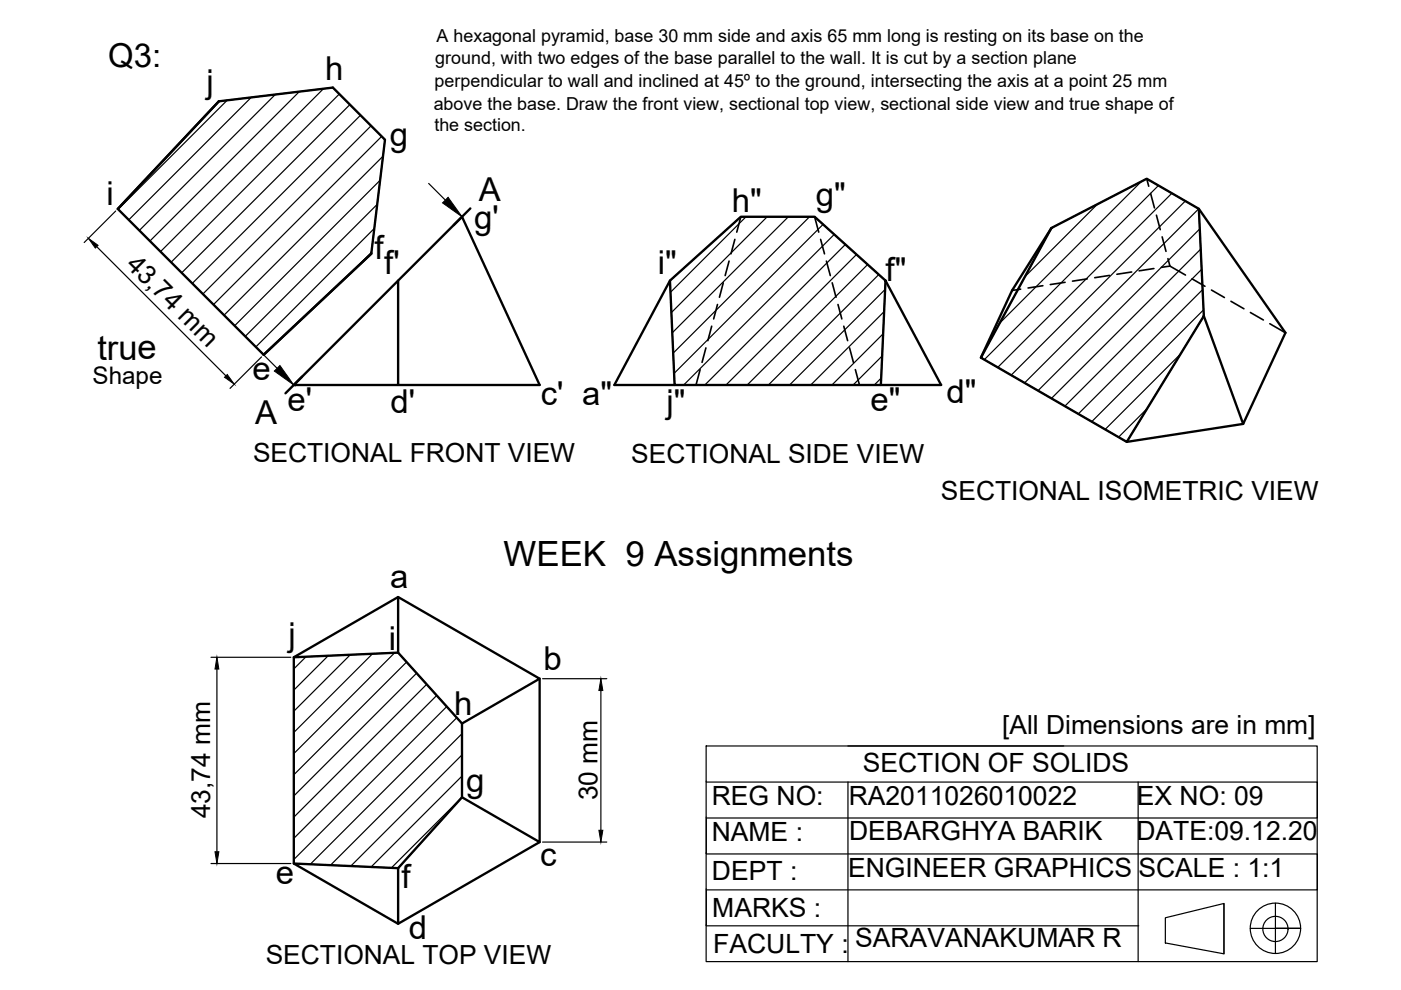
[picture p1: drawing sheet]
<svg xmlns="http://www.w3.org/2000/svg" width="297mm" height="210mm" viewBox="0 0 297 210" stroke-linecap="round" stroke-linejoin="round" font-family="sans-serif">
<!-- layer: MD_Visible -->
<g fill="none" stroke="#000" stroke-width=".5">
<path d="M46.4 21.5l24.2-2.9 11 11-2.9 24.2-22.8 21.4M46.4 21.5l-21.4 22.8M25 44.3l30.9 30.9M78.7 53.8l-22.8 21.4M84.4 59.5v22.1h30l-16.4-35.6-35.7 35.6h22.1M142 59.5l15.1-13.5h15.6l15 13.5-.9 22.1h-43.8zM142 59.5l-11.7 22.1h12.7M187.7 59.5l11.8 22.1h-12.7M222.9 48.3l20.2-10.4 11.1 6.4 1 22.7-16.3 26.7-30.9-17.9zM222.9 48.3l-8.3 13.3-6.6 14.2M254.2 44.3l18.3 26.3-8.9 19.3-8.4-22.9M263.6 89.9l-24.7 3.8"/>
<path d="M62.3 139.4l22.1-1 13.6 15v15.6l-13.6 15.1-22.1-1zM84.4 138.4v-11.8l30 17.3-16.4 9.5M84.4 126.6l-22.1 12.8M114.4 143.9v34.6l-16.4-9.5M114.4 178.5l-30 17.4v-11.8M62.3 183.1l22.1 12.8"/>
</g>
<!-- layer: MD_Hidden -->
<g fill="none" stroke="#000" stroke-width=".35">
<path d="M243.1 37.9l.5 1.6M153.3 60l-.8 3M154.6 55.4l-.8 3M155.8 50.8l-.8 3M157.1 46l-.9 3.2M172.7 46l.9 3.2M174 50.8l.8 3M175.2 55.4l.8 3M176.4 60l.9 3M225.8 59.9l-3.1 .4M230.5 59.1l-3.1 .5M235.2 58.4l-3.1 .5"/>
<path d="M239.9 57.7l-3.1 .5M244 41l.8 3.1M244.7 56.9l-3.2 .5M245.2 45.6l.8 3.1M246.4 50.2l.8 3.1M247.6 54.8l.4 1.6M248 56.4l-1.8 .3M248 56.4l3.4 1.9M252.7 59.1l2.8 1.6M148.4 78.4l-.8 3.2M149.7 73.8l-.8 3M150.9 69.2l-.8 3"/>
<path d="M152.1 64.6l-.8 3M177.7 64.6l.8 3M178.9 69.2l.8 3M180.1 73.8l.8 3M181.4 78.4l.8 3.2M216.4 61.3l-1.8 .3M221.1 60.6l-3.1 .5M256.9 61.5l2.7 1.6M261 63.9l2.7 1.6M265.1 66.3l2.8 1.5M269.2 68.6l3.3 2"/>
</g>
<!-- layer: MD_Visible -->
<circle cx="78.7" cy="53.8" r=".25" fill="#000"/>
<!-- layer: 0 -->
<g fill="none" stroke="#000" stroke-width=".25">
<path d="M63.5 19.4l-31.7 31.7M68.6 18.8l-34.6 34.6M71.9 19.9l-35.6 35.7M46.4 21.5l24.2-2.9 11 11-2.9 24.2-22.8 21.4-30.9-30.9zM48.2 21.3l-23.2 23.1M53.3 20.7l-26 25.9M58.4 20l-28.9 28.9M74.2 22.2l-35.7 35.6M76.4 24.4l-35.6 35.7M78.7 26.7l-35.7 35.6M80.6 38.2l-30.9 30.9M80.9 28.9l-35.6 35.7"/>
<path d="M81.2 33.1l-33.7 33.7M242 38.5l-30 30M245.6 39.3l-36.9 37M20.5 52.3l27.4 27.4M24.5 44.7l-6.6 6.7M78.7 53.5l-3.7 3.8M79.4 48.4l-25.2 25.2M80 43.3l-28 28M142 59.5l15.1-13.5h15.6l15 13.5-.9 22.1h-43.8zM158.2 46l-16 16M162.7 46l-20.4 20.3M167.1 46l-24.6 24.6"/>
<path d="M171.6 46l-28.9 28.9M174.5 47.6l-31.6 31.6M176.9 49.7l-31.9 31.9M179.2 51.8l-29.8 29.8M181.6 54l-27.7 27.6M184 56.1l-25.6 25.5M186.3 58.2l-23.4 23.4M222.9 48.3l20.2-10.4 11.1 6.4 1 22.7-16.3 26.7-30.9-17.9zM223.4 48.1l-.7 .7M232.7 43.3l-15.4 15.4M248.5 41l-37 36.9M251.3 42.6l-36.9 36.9"/>
<path d="M254.2 44.3l-37 36.9M254.4 48.5l-34.3 34.3M254.6 52.8l-31.7 31.7M254.8 57.1l-29 29M55.5 75.7l-6.7 6.6M187 75.5l-6.1 6.1M187.2 70.8l-10.8 10.8M187.4 66.1l-15.5 15.5M187.7 61.4l-20.3 20.2M250.3 75.1l-16 15.9M255 61.4l-26.4 26.4M255.2 65.7l-23.7 23.7"/>
<path d="M186.8 80.2l-1.4 1.4M243.2 86.6l-6 6.1M44.7 139.4h17M62.3 139.4l22.1-1 13.6 15v15.6l-13.6 15.1-22.1-1zM64.9 139.2l-2.6 2.6M69.6 139l-7.3 7.3M74.3 138.8l-12 12M79 138.6l-16.7 16.7M83.7 138.4l-21.4 21.4M46 141.9v38.7M86.2 140.4l-23.9 23.9M88.3 142.7l-26 26.1"/>
<path d="M90.5 145.1l-28.2 28.2M92.6 147.5l-30.3 30.3M94.7 149.8l-32.4 32.4M96.8 152.2l-31 31M98 155.6l-27.9 27.8M115 143.9h13.6M127.4 146.4v29.6M149.7 158.2h129.6v45.7h-129.6zM179.8 158.2h45.7M98 160l-23.6 23.6M98 164.5l-19.3 19.3M98 169l-15 15"/>
<path d="M115 178.5h13.6M149.8 165.8h129.5v7.6h-129.5v7.7h129.5v7.6h-129.5v7.6h91.6M179.8 165.8v38.1M241.3 165.8v38.1M44.7 183.1h17M247.1 194.6l12.4-3v10.6l-12.4-2.3zM259.5 191.6v10.6M265.1 196.8h10.6h-5.3M270.4 191.5v10.7"/>
<circle cx="270.4" cy="196.8" r="5.3"/>
<circle cx="270.4" cy="197" r="2.67"/>
</g>
<path d="M149.7 173.4h.1M149.7 165.8h.1M149.7 196.3h.1M149.7 188.6h.1M149.7 181h.1" fill="none" stroke="#000" stroke-width=".21"/>
<!-- layer: MD_Annotation -->
<path d="M99.7 44.2l-3.5 3.5M64.1 79.9l-3.6 3.5" fill="none" stroke="#000" stroke-width=".5"/>
<path d="M90.9 38.9l3.5 3.5M55.2 74.6l3.6 3.5" fill="none" stroke="#000" stroke-width=".25"/>
<path d="M95 41.8l3 4.2-4.2-3zM58.2 78.7l1.1-1.2 3 4.1z" fill="#000" stroke="#000" stroke-width=".21"/>
<!-- layer: 0 -->
<path d="M18.7 50.5l2.1 1.5-.6 .6zM48.2 79.4l1.5 2.1-2.1-1.5zM46 139.4l.4 2.5h-.8zM127.4 143.9l.4 2.5h-.8zM127 176h.8l-.4 2.5zM45.6 180.6h.8l-.4 2.5z" fill="#000" stroke="#000" stroke-width=".21"/>
<text font-size="7.4" x="106.8" y="120">WEEK 9 Assignments</text>
<text font-size="7.3" x="20.6" y="76.3">true</text>
<g font-size="7">
<text x="22.9" y="14.2">Q3:</text>
<text x="69" y="16.9">h</text>
<text x="43.7" y="19.7">j</text>
<text x="82.7" y="31">g</text>
<text x="22.6" y="43.5">i</text>
<text x="101.5" y="42.6">A</text>
<text x="155.1" y="45">h&quot;</text>
<text x="173" y="43.8">g&quot;</text>
<text x="100.5" y="48.5">g'</text>
<text x="79.4" y="55">f</text>
<text x="81.5" y="58.1">f'</text>
<text x="139.5" y="58.2">i&quot;</text>
<text x="187.7" y="59.5">f&quot;</text>
<text x="53.5" y="80.6">e</text>
<text x="54.1" y="90">A</text>
<text x="60.9" y="87.1">e'</text>
<text x="82.8" y="87.5">d'</text>
<text x="114.7" y="85.9">c' a&quot;</text>
<text x="141.3" y="87.5">j&quot;</text>
<text x="184.6" y="87">e&quot;</text>
<text x="200.7" y="85.4">d&quot;</text>
<text x="82.7" y="124.7">a</text>
<text x="61.2" y="137">j</text>
<text x="82.5" y="137.8">i</text>
<text x="115.2" y="142">b</text>
<text x="96.3" y="151.6">h</text>
<text x="98.8" y="167.9">g</text>
<text x="114.5" y="183.5">c</text>
<text x="58.5" y="187.5">e</text>
<text x="85.1" y="188.4">f</text>
<text x="86.7" y="199.2">d</text>
</g>
<g font-size="5.6">
<text x="26.5" y="56.3" transform="rotate(45 26.5 56.3)">43,74 mm</text>
<text x="53.6" y="97.9">SECTIONAL FRONT VIEW</text>
<text x="133.9" y="98.1">SECTIONAL SIDE VIEW</text>
<text x="199.5" y="105.9">SECTIONAL ISOMETRIC VIEW</text>
<text x="212.5" y="155.6">[All Dimensions are in mm]</text>
<text x="182.9" y="163.6">SECTION OF SOLIDS</text>
<text x="44.6" y="173.5" transform="rotate(-90 44.6 173.5)">43,74 mm</text>
<text x="126.7" y="169.7" transform="rotate(-90 126.7 169.7)">30 mm</text>
<text x="150.9" y="170.6">REG NO:</text>
<text x="180" y="170.7">RA2011026010022</text>
<text x="241" y="170.7">EX NO: 09</text>
<text x="150.9" y="178.3">NAME :</text>
<text x="180" y="178.1">DEBARGHYA BARIK</text>
<text x="240.9" y="178.1">DATE:09.12.20</text>
<text x="179.8" y="185.9">ENGINEER GRAPHICS</text>
<text x="241.4" y="185.9">SCALE : 1:1</text>
<text x="151" y="186.6">DEPT :</text>
<text x="151" y="194.5">MARKS :</text>
<text x="151.2" y="202">FACULTY :</text>
<text x="181.3" y="200.9">SARAVANAKUMAR R</text>
<text x="56.3" y="204.5">SECTIONAL TOP VIEW</text>
</g>
<text font-size="5.1" x="19.6" y="81.4">Shape</text>
<g font-size="3.8">
<text x="92.6" y="9">A hexagonal pyramid, base 30 mm side and axis 65 mm long is resting on its base on the</text>
<text x="92.3" y="13.6">ground, with two edges of the base parallel to the wall. It is cut by a section plane</text>
<text x="92" y="23.4">above the base. Draw the front view, sectional top view, sectional side view and true shape of</text>
<text x="92.1" y="18.5">perpendicular to wall and inclined at 45º to the ground, intersecting the axis at a point 25 mm</text>
<text x="92.1" y="27.7">the section.</text>
</g>
</svg>
